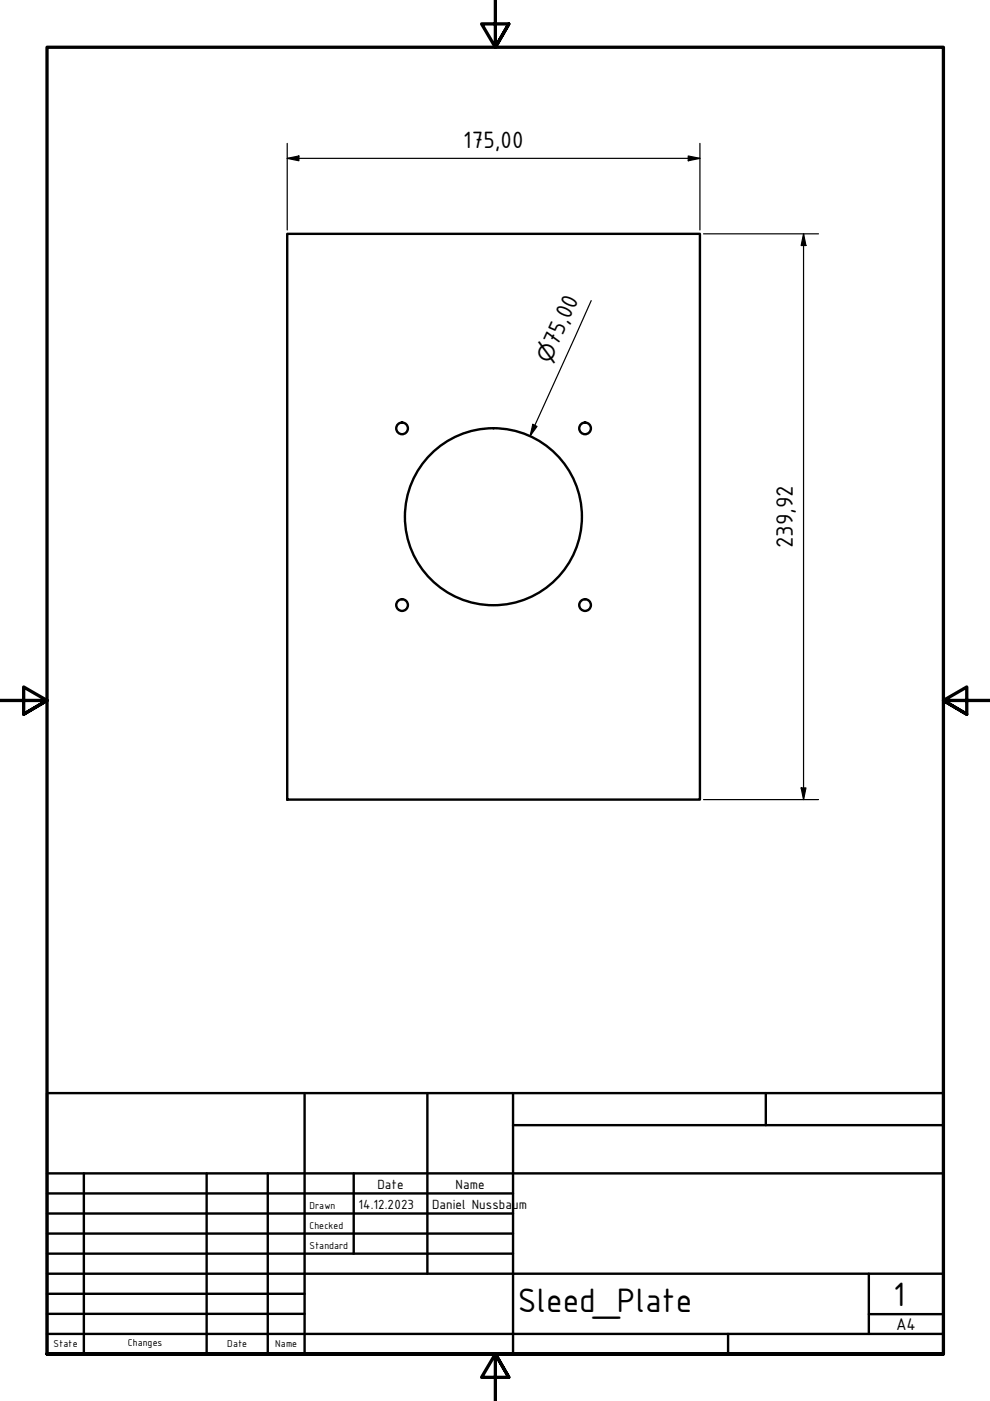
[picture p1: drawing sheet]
<svg xmlns="http://www.w3.org/2000/svg" width="210mm" height="297mm" viewBox="0 0 210 297" stroke-linecap="round" stroke-linejoin="round" font-family="sans-serif">
<!-- layer: Visible (ISO) -->
<g fill="none" stroke="#000" stroke-width=".51">
<path d="M60.9 49.6h87.5v119.9h-87.5z"/>
<circle cx="85.2" cy="90.8" r="1.24"/>
<circle cx="124" cy="90.8" r="1.24"/>
<circle cx="104.6" cy="109.6" r="18.8"/>
<circle cx="85.2" cy="128.3" r="1.24"/>
<circle cx="124" cy="128.3" r="1.24"/>
</g>
<!-- layer: Border (ISO) -->
<path d="M105 0v10l-2.9-4.9h5.8l-2.9 4.9 2.9-4.9M0 148.5h10l-5-2.8v5.7l5-2.9-5 2.9M210 148.5h-10l5-2.8v5.7l-5-2.9 5 2.9M10 287.1v-277.1h190v277.1h-190h190M107.9 292l-2.9-4.9 2.9 4.9h-5.8l2.9-4.9v9.9" fill="none" stroke="#000" stroke-width=".7"/>
<!-- layer: Title (ISO) -->
<g fill="none" stroke="#000" stroke-width=".51">
<path d="M10 231.8h190v55.3h-190zM64.6 231.8v55.3M90.6 231.8v38.3M108.8 238.6h91.2M108.8 231.8v55.3M162.4 231.8v6.8M10 253h98.8M10 257.3h98.8M10 248.8h190M17.8 248.8v38.3M43.8 248.8v38.3M56.8 248.8v38.3"/>
<path d="M75 248.8v17M10 261.5h98.8M10 265.8h98.8M10 270.1h190M10 274.3h54.6M10 278.6h54.6M184.2 278.6h15.8M184.2 270.1v12.7M10 282.8h190M154.4 282.8v4.3"/>
</g>
<!-- layer: Dimension (ISO) -->
<path d="M60.9 33.6l2.5-.5v1zM60.9 33.6h87.5M60.9 30.4v18.4M145.9 33.1l2.5 .5-2.5 .5zM148.4 30.4v18.4M149.2 49.6h24.3M170.4 49.6l.5 2.5h-1zM170.4 49.6v119.9M125.3 63.7l-12.9 28.7M113 90l.9 .4-1.5 2zM149.2 169.5h24.3M169.9 167.1h1l-.5 2.4z" fill="none" stroke="#000" stroke-width=".25"/>
<path d="M60.9 33.6l2.5-.5v1zM145.9 33.1l2.5 .5-2.5 .5zM170.4 49.6l.5 2.5h-1zM113 90l.9 .4-1.5 2zM169.9 167.1h1l-.5 2.4z" fill="#000"/>
<g font-size="7.7">
<text x="109.8" y="278.2">Sleed_Plate</text>
<text x="189.4" y="276.8">1</text>
</g>
<g font-size="5.4">
<text x="98.2" y="31.3">175,00</text>
<text x="118.2" y="73.5" transform="rotate(-66 118.2 73.5)">75,00</text>
<text x="168.1" y="116.3" transform="rotate(-90 168.1 116.3)">239,92</text>
</g>
<text font-size="4.6" x="116.6" y="77.1" transform="rotate(-66 116.6 77.1)">⌀</text>
<text font-size="3.9" x="190" y="282">A4</text>
<g font-size="3">
<text x="76" y="256.3">14.12.2023</text>
<text x="80" y="252">Date</text>
<text x="91.6" y="256.3">Daniel Nussbaum</text>
<text x="96.6" y="252">Name</text>
</g>
<g font-size="2.3">
<text x="65.6" y="256.3">Drawn</text>
<text x="65.6" y="260.5">Checked</text>
<text x="65.6" y="264.8">Standard</text>
<text x="11.4" y="285.7">State</text>
<text x="27.1" y="285.4">Changes</text>
<text x="48.2" y="285.7">Date</text>
<text x="58.4" y="285.7">Name</text>
</g>
</svg>
